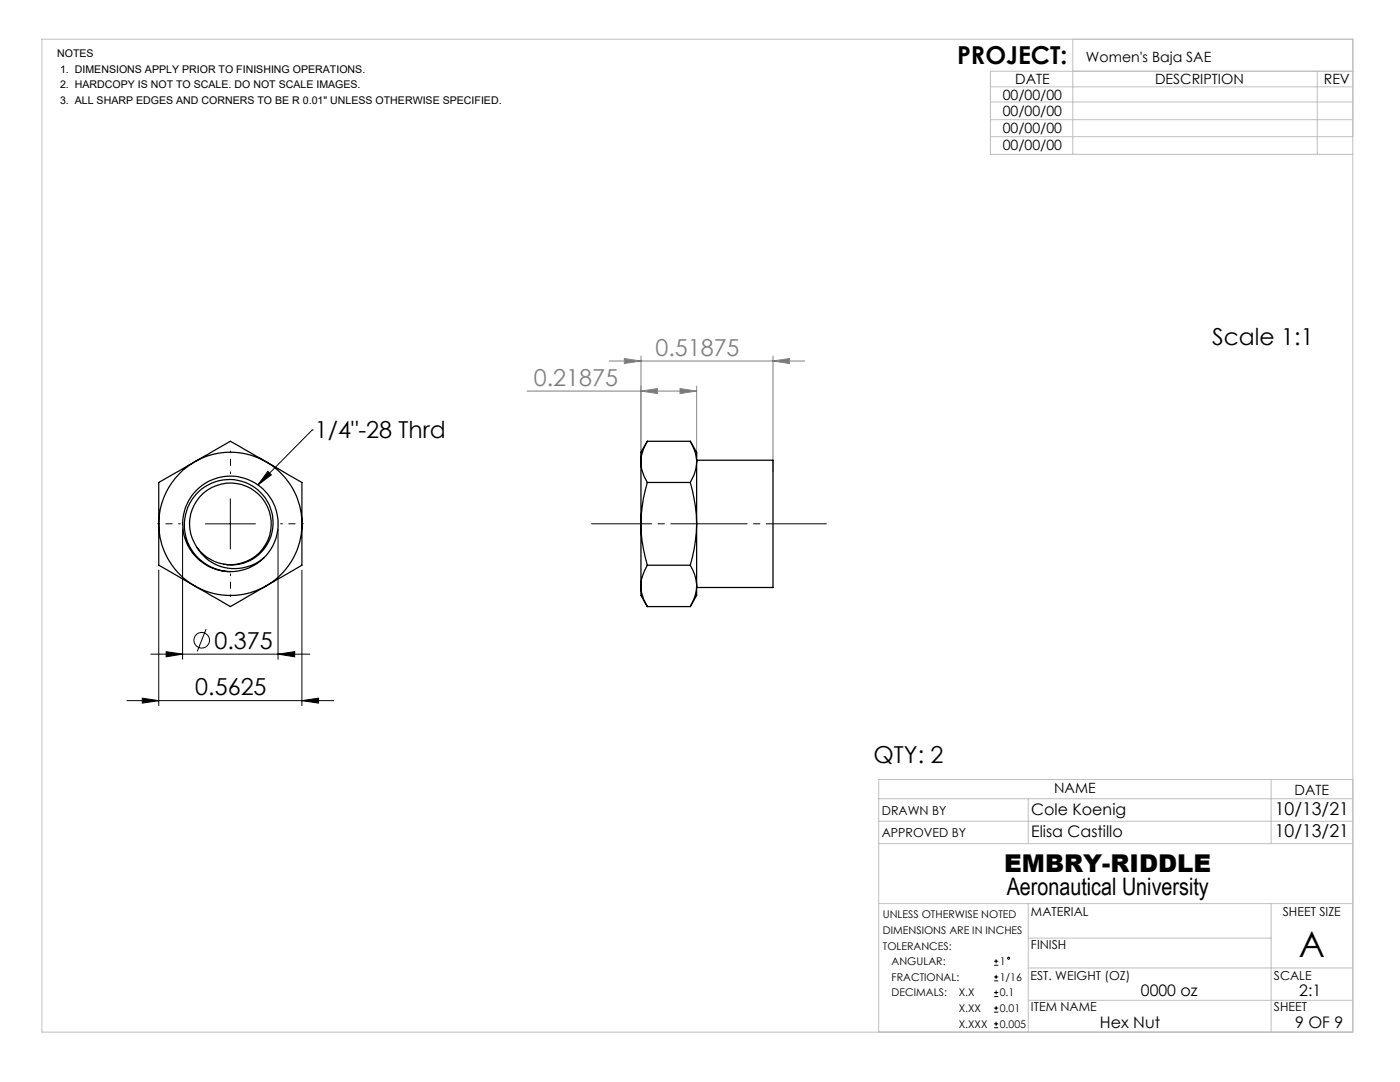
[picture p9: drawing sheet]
<svg xmlns="http://www.w3.org/2000/svg" width="279mm" height="216mm" viewBox="0 0 279 216" stroke-linecap="round" stroke-linejoin="round" font-family="sans-serif">
<g fill="none" stroke="#000" stroke-width=".2">
<path d="M46 99.5v10M53.4 94.1l.8 .7-2.7 2zM62.3 85.8h.1M62.3 85.8l-10.8 11M31.7 113.8v27M36.4 105.6v26M41 104.5h10M55.5 105.6v26M60.3 113.8v27M25.3 139.8h41.3M28.4 139.3l3.3 .5-3.3 .5zM30.1 130.5h31.7"/>
<path d="M33.2 130l3.2 .5-3.2 .6zM41.1 125.5l-1.7 4.5M55.5 130.5l3.3-.5v1.1zM60.3 139.8l3.3-.5v1zM198.4 192.6h.8M198.4 191.8h.8M198.4 195.7h.8M198.4 194.9h.8M198.4 198.9h.8M198.4 198h.8M198.8 191.4v.8M198.8 194.5v.8"/>
<path d="M198.8 197.6v.8M198.4 202h.8M198.4 201.2h.8M198.4 205.1h.8M198.4 204.3h.8M198.8 200.8v.8M198.8 203.9v.8"/>
<circle cx="40.2" cy="127.7" r="1.56"/>
<circle cx="201.3" cy="191.2" r=".2"/>
</g>
<path d="M105.2 78h33.8M121.6 72h39M124.6 71.5l3.3 .5-3.3 .5zM127.9 78l3.3-.5v1zM127.9 71v20.2M135.7 77.5l3.3 .5-3.3 .5zM139 77v14.2M154.3 72l3.3-.5v1zM154.3 71v23.1" fill="none" stroke="#808080" stroke-width=".2"/>
<path d="M46 94.5v-4.5M36 104.5h-4.5M46 114.5v4.5M56 104.5h4.5" fill="none" stroke="#000" stroke-width=".2" stroke-dasharray="15.2 1.3 1.3 1.3" stroke-dashoffset="14.9"/>
<path d="M118.1 104.5h46.8" fill="none" stroke="#000" stroke-width=".2" stroke-dasharray="15.2 1.3 1.3 1.3" stroke-dashoffset="3.2"/>
<g fill="none" stroke="#c0c0c0" stroke-width=".2">
<path d="M8.4 7.8h261.6v198.2h-261.6zM197.7 17.3h72.3M214.1 7.8v23M262.9 14.2v16.6M270 14.2h-72.3v16.6h72.3M197.7 20.4h72.3M197.7 27.3h72.3M197.7 23.9h72.3M175.4 159.4h94.6M205.2 159.4v8.9M253.7 155.5v12.8M270 155.5h-94.6v50.5"/>
<path d="M175.4 163.9h94.6M175.4 168.3h94.6M175.4 180.3h94.6M205.2 180.3v25.7M205.2 199.6h64.8M205.2 193.1h64.8M205.2 187.2h48.5M253.7 180.3v25.7"/>
</g>
<g fill="#000">
<path d="M53.4 94.1l.8 .7-2.7 2z"/>
<path d="M55.5 130.5l3.3-.5v1.1zM33.2 130l3.2 .5-3.2 .6z"/>
<path d="M60.3 139.8l3.3-.5v1zM28.4 139.3l3.3 .5-3.3 .5z"/>
</g>
<g fill="#808080">
<path d="M124.6 71.5l3.3 .5-3.3 .5zM154.3 72l3.3-.5v1z"/>
<path d="M135.7 77.5l3.3 .5-3.3 .5zM127.9 78l3.3-.5v1z"/>
</g>
<g fill="none" stroke="#000" stroke-width=".25">
<path d="M38.8 92.1a14.4 14.4 0 0 0-7.1 12.4M38.8 92.1a14.3 14.3 0 0 1 14.3 0M38.8 92.1l7.2-4 7.1 4M38.8 92.1l-7.1 4.2v8.2M53.1 92.1a14.3 14.3 0 0 1 7.2 12.4M53.1 92.1l7.2 4.2v8.2M127.9 92.1l.2 1.6 1.1 2.6M127.9 92.1v12.4M129.2 96.3a30.2 30.2 0 0 0-1.3 8.2M129.2 88.1a8.3 8.3 0 0 0-1.3 4M129.2 88.1l-1.3 2.1v1.9M129.2 96.3h8.6"/>
<path d="M129.2 88.1h8.6M137.8 96.3l1 4.8 .2 3.4M137.8 88.1a8.3 8.3 0 0 1 1.2 4M137.8 88.1l1.2 2.1v1.9M139 92.1l-.3 2.2-.9 2M139 92.1v12.4M139 91.8h15.3v25.4h-15.3M31.7 104.5a14.4 14.4 0 0 0 7.1 12.4M31.7 104.5v8.3l7.1 4.1M38.8 116.9a14.3 14.3 0 0 0 14.3 0M38.8 116.9l7.2 4.1 7.1-4.1M39.4 109.3a8.8 8.8 0 0 0 13.3 2"/>
<path d="M39.4 109.3a8.4 8.4 0 0 0 13.3 .3 8.4 8.4 0 0 0-3-13 9.1 9.1 0 0 0-12.4 5.2 9.1 9.1 0 0 0 6.3 11.9l2.4 .4M39.4 109.3a8.2 8.2 0 0 1 3.5-12.4 8.2 8.2 0 0 1 11.1 6.5 8.2 8.2 0 0 1-9 9.2M52.7 111.3a9.5 9.5 0 0 0-2-15 9.5 9.5 0 0 0-13.9 5.8 9.5 9.5 0 0 0 9.2 12M52.7 111.3a9.2 9.2 0 0 1-6.7 2.8M60.3 104.5a14.2 14.2 0 0 1-7.2 12.4M60.3 104.5v8.3l-7.2 4.1M127.9 104.5a28 28 0 0 0 1.3 8.3M127.9 116.9l.2 1.6 .4 1.2 .7 1.3M127.9 104.5v12.4M127.9 116.9v1.9l1.3 2.2M129.2 112.8l-.9 1.9-.3 .9-.1 1.3M129.2 112.8h8.6"/>
<path d="M137.8 112.8l.8 1.9 .4 2.2M139 104.5a31.7 31.7 0 0 1-1.2 8.3M139 116.9l-.3 2.1-.9 2M139 104.5v12.4M139 116.9v1.9l-1.2 2.2M129.2 121h8.6"/>
</g>
<text font-size="7.1" x="259.2" y="191">A</text>
<g font-size="4.9">
<text x="191" y="12.8">PROJECT:</text>
<text x="200.4" y="174.1">EMBRY-RIDDLE</text>
</g>
<text font-size="4.8" x="200.9" y="178.6">Aeronautical University</text>
<g font-size="4.7" fill="#808080">
<text x="130.8" y="71">0.51875</text>
<text x="106.5" y="77">0.21875</text>
</g>
<g font-size="4.7">
<text x="241.9" y="68.8">Scale 1:1</text>
<text x="62.9" y="87.5">1/4&quot;-28 Thrd</text>
<text x="42.8" y="129.5">0.375</text>
<text x="39" y="138.8">0.5625</text>
<text x="174.3" y="152.3">QTY: 2</text>
</g>
<g font-size="3.5">
<text x="254.4" y="162.6">10/13/21</text>
<text x="254.4" y="167.1">10/13/21</text>
</g>
<g font-size="3.2">
<text x="205.8" y="167.1">Elisa Castillo</text>
<text x="205.8" y="162.6">Cole Koenig</text>
<text x="227.7" y="198.7">0000 oz</text>
<text x="259.3" y="198.8">2:1</text>
<text x="219.5" y="205.2">Hex Nut</text>
<text x="258.5" y="205.2">9 OF 9</text>
</g>
<g font-size="2.8">
<text x="202.6" y="16.7">DATE</text>
<text x="216.7" y="12.3">Women's Baja SAE</text>
<text x="230.5" y="16.7">DESCRIPTION</text>
<text x="264.2" y="16.7">REV</text>
<text x="200.1" y="19.9">00/00/00</text>
<text x="200.1" y="23.2">00/00/00</text>
<text x="200.1" y="26.5">00/00/00</text>
<text x="200.1" y="30">00/00/00</text>
<text x="210.4" y="158.3">NAME</text>
<text x="258.4" y="158.6">DATE</text>
</g>
<g font-size="2.5">
<text x="176" y="162.6">DRAWN BY</text>
<text x="176" y="167.1">APPROVED BY</text>
<text x="205.8" y="182.9">MATERIAL</text>
<text x="256" y="182.8">SHEET SIZE</text>
<text x="205.8" y="189.4">FINISH</text>
<text x="205.6" y="195.5">EST. WEIGHT (OZ)</text>
<text x="254.2" y="195.5">SCALE</text>
<text x="205.8" y="201.8">ITEM NAME</text>
<text x="254.2" y="201.8">SHEET</text>
</g>
<g font-size="2.1">
<text x="11.4" y="11.4">NOTES</text>
<text x="12" y="17.7">2. HARDCOPY IS NOT TO SCALE. DO NOT SCALE IMAGES.</text>
<text x="12" y="14.5">1. DIMENSIONS APPLY PRIOR TO FINISHING OPERATIONS.</text>
<text x="12" y="20.8">3. ALL SHARP EDGES AND CORNERS TO BE R 0.01&quot; UNLESS OTHERWISE SPECIFIED.</text>
<text x="176.2" y="183.2">UNLESS OTHERWISE NOTED</text>
<text x="176.2" y="186.4">DIMENSIONS ARE IN INCHES</text>
<text x="176.2" y="189.5">TOLERANCES:</text>
<text x="177.9" y="192.6">ANGULAR:</text>
<text x="177.9" y="195.7">FRACTIONAL:</text>
<text x="199.5" y="192.6">1</text>
<text x="199.5" y="195.7">1/16</text>
<text x="177.9" y="198.8">DECIMALS:</text>
<text x="191.3" y="198.8">X.X</text>
<text x="191.3" y="201.9">X.XX</text>
<text x="199.5" y="198.8">0.1</text>
<text x="199.5" y="201.9">0.01</text>
<text x="191.3" y="205.1">X.XXX</text>
<text x="199.5" y="205.1">0.005</text>
</g>
</svg>
